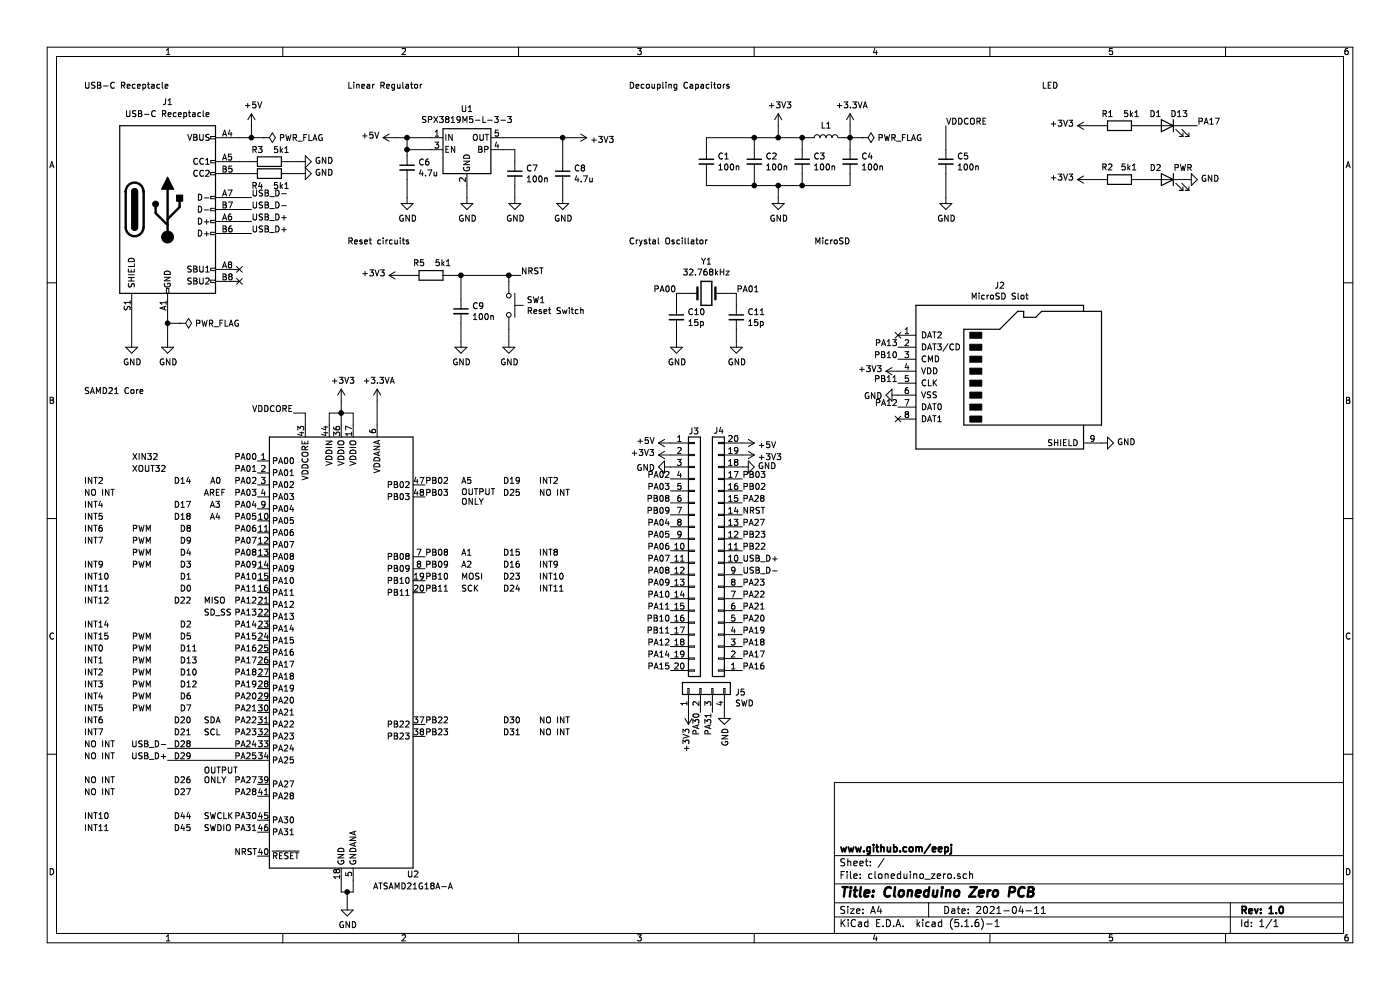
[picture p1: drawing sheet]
EESchema Schematic File Version 4
EELAYER 30 0
EELAYER END
$Descr A4 11693 8268
encoding utf-8
Sheet 1 1
Title "Cloneduino Zero PCB"
Date "2021-04-11"
Rev "1.0"
Comp "www.github.com/eepj"
Comment1 ""
Comment2 ""
Comment3 ""
Comment4 ""
$EndDescr
$Comp
L Connector:USB_C_Receptacle_USB2.0 J1
U 1 1
P 1400 1750
F 0 "J1" H 1400 2650 50  0000 C CNN
F 1 "USB-C Receptacle" H 1400 2550 50  0000 C CNN
F 2 "Connector_USB:USB_C_Receptacle_HRO_TYPE-C-31-M-12" H 1550 1750 50  0001 C CNN
F 3 "https://www.usb.org/sites/default/files/documents/usb_type-c.zip" H 1550 1750 50  0001 C CNN
	1    1400 1750
	1    0    0    -1  
$EndComp
Text Notes 700  750  0    50   ~ 0
USB-C Receptacle
$Comp
L Device:R R3
U 1 1
P 2250 1350
F 0 "R3" V 2150 1250 50  0000 C CNN
F 1 "5k1" V 2150 1450 50  0000 C CNN
F 2 "Resistor_SMD:R_0402_1005Metric" V 2180 1350 50  0001 C CNN
F 3 "~" H 2250 1350 50  0001 C CNN
	1    2250 1350
	0    1    1    0   
$EndComp
Wire Wire Line
	2000 1350 2100 1350
$Comp
L power:GND #PWR08
U 1 1
P 2500 1350
F 0 "#PWR08" H 2500 1100 50  0001 C CNN
F 1 "GND" V 2505 1222 50  0000 R CNN
F 2 "" H 2500 1350 50  0001 C CNN
F 3 "" H 2500 1350 50  0001 C CNN
	1    2500 1350
	0    -1   -1   0   
$EndComp
Wire Wire Line
	2400 1350 2500 1350
$Comp
L Device:R R4
U 1 1
P 2250 1450
F 0 "R4" V 2350 1350 50  0000 C CNN
F 1 "5k1" V 2350 1550 50  0000 C CNN
F 2 "Resistor_SMD:R_0402_1005Metric" V 2180 1450 50  0001 C CNN
F 3 "~" H 2250 1450 50  0001 C CNN
	1    2250 1450
	0    1    1    0   
$EndComp
Wire Wire Line
	2000 1450 2100 1450
Wire Wire Line
	2400 1450 2500 1450
Text Label 2100 1650 0    50   ~ 0
USB_D-
Wire Wire Line
	2000 1650 2100 1650
Text Label 2100 1750 0    50   ~ 0
USB_D-
Wire Wire Line
	2000 1750 2100 1750
Text Label 2100 1850 0    50   ~ 0
USB_D+
Wire Wire Line
	2000 1850 2100 1850
Text Label 2100 1950 0    50   ~ 0
USB_D+
Wire Wire Line
	2000 1950 2100 1950
NoConn ~ 2000 2250
NoConn ~ 2000 2350
$Comp
L power:GND #PWR020
U 1 1
P 1400 2850
F 0 "#PWR020" H 1400 2600 50  0001 C CNN
F 1 "GND" H 1405 2677 50  0000 C CNN
F 2 "" H 1400 2850 50  0001 C CNN
F 3 "" H 1400 2850 50  0001 C CNN
	1    1400 2850
	1    0    0    -1  
$EndComp
$Comp
L power:GND #PWR019
U 1 1
P 1100 2850
F 0 "#PWR019" H 1100 2600 50  0001 C CNN
F 1 "GND" H 1105 2677 50  0000 C CNN
F 2 "" H 1100 2850 50  0001 C CNN
F 3 "" H 1100 2850 50  0001 C CNN
	1    1100 2850
	1    0    0    -1  
$EndComp
Wire Wire Line
	1100 2650 1100 2850
Wire Wire Line
	1400 2650 1400 2700
Wire Wire Line
	1400 2700 1500 2700
Connection ~ 1400 2700
Wire Wire Line
	1400 2700 1400 2850
$Comp
L power:PWR_FLAG #FLG03
U 1 1
P 1500 2700
F 0 "#FLG03" H 1500 2775 50  0001 C CNN
F 1 "PWR_FLAG" V 1500 2828 50  0000 L CNN
F 2 "" H 1500 2700 50  0001 C CNN
F 3 "~" H 1500 2700 50  0001 C CNN
	1    1500 2700
	0    1    1    0   
$EndComp
$Comp
L power:PWR_FLAG #FLG01
U 1 1
P 2200 1150
F 0 "#FLG01" H 2200 1225 50  0001 C CNN
F 1 "PWR_FLAG" V 2200 1278 50  0000 L CNN
F 2 "" H 2200 1150 50  0001 C CNN
F 3 "~" H 2200 1150 50  0001 C CNN
	1    2200 1150
	0    1    1    0   
$EndComp
Wire Wire Line
	2000 1150 2100 1150
Wire Wire Line
	2100 1150 2100 1050
Connection ~ 2100 1150
Wire Wire Line
	2100 1150 2200 1150
$Comp
L power:+5V #PWR02
U 1 1
P 2100 1050
F 0 "#PWR02" H 2100 900 50  0001 C CNN
F 1 "+5V" H 2115 1223 50  0000 C CNN
F 2 "" H 2100 1050 50  0001 C CNN
F 3 "" H 2100 1050 50  0001 C CNN
	1    2100 1050
	1    0    0    -1  
$EndComp
$Comp
L power:GND #PWR09
U 1 1
P 2500 1450
F 0 "#PWR09" H 2500 1200 50  0001 C CNN
F 1 "GND" V 2505 1322 50  0000 R CNN
F 2 "" H 2500 1450 50  0001 C CNN
F 3 "" H 2500 1450 50  0001 C CNN
	1    2500 1450
	0    -1   -1   0   
$EndComp
$Comp
L Regulator_Linear:SPX3819M5-L-5-0 U1
U 1 1
P 3900 1250
F 0 "U1" H 3900 1592 50  0000 C CNN
F 1 "SPX3819M5-L-3-3" H 3900 1501 50  0000 C CNN
F 2 "Package_TO_SOT_SMD:SOT-23-5" H 3900 1575 50  0001 C CNN
F 3 "https://www.exar.com/content/document.ashx?id=22106&languageid=1033&type=Datasheet&partnumber=SPX3819&filename=SPX3819.pdf&part=SPX3819" H 3900 1250 50  0001 C CNN
	1    3900 1250
	1    0    0    -1  
$EndComp
$Comp
L power:+5V #PWR06
U 1 1
P 3300 1150
F 0 "#PWR06" H 3300 1000 50  0001 C CNN
F 1 "+5V" V 3315 1278 50  0000 L CNN
F 2 "" H 3300 1150 50  0001 C CNN
F 3 "" H 3300 1150 50  0001 C CNN
	1    3300 1150
	0    -1   -1   0   
$EndComp
Wire Wire Line
	3300 1150 3400 1150
Wire Wire Line
	3400 1150 3400 1250
Connection ~ 3400 1150
$Comp
L power:GND #PWR011
U 1 1
P 3900 1650
F 0 "#PWR011" H 3900 1400 50  0001 C CNN
F 1 "GND" H 3905 1477 50  0000 C CNN
F 2 "" H 3900 1650 50  0001 C CNN
F 3 "" H 3900 1650 50  0001 C CNN
	1    3900 1650
	1    0    0    -1  
$EndComp
Wire Wire Line
	3900 1650 3900 1550
$Comp
L power:+3V3 #PWR07
U 1 1
P 4800 1150
F 0 "#PWR07" H 4800 1000 50  0001 C CNN
F 1 "+3V3" V 4815 1278 50  0000 L CNN
F 2 "" H 4800 1150 50  0001 C CNN
F 3 "" H 4800 1150 50  0001 C CNN
	1    4800 1150
	0    1    1    0   
$EndComp
$Comp
L Device:C_Small C7
U 1 1
P 4300 1450
F 0 "C7" H 4392 1496 50  0000 L CNN
F 1 "100n" H 4392 1405 50  0000 L CNN
F 2 "Capacitor_SMD:C_0402_1005Metric" H 4300 1450 50  0001 C CNN
F 3 "~" H 4300 1450 50  0001 C CNN
	1    4300 1450
	1    0    0    -1  
$EndComp
Wire Wire Line
	4200 1250 4300 1250
Wire Wire Line
	4300 1250 4300 1350
Wire Wire Line
	4300 1550 4300 1650
$Comp
L power:GND #PWR012
U 1 1
P 4300 1650
F 0 "#PWR012" H 4300 1400 50  0001 C CNN
F 1 "GND" H 4305 1477 50  0000 C CNN
F 2 "" H 4300 1650 50  0001 C CNN
F 3 "" H 4300 1650 50  0001 C CNN
	1    4300 1650
	1    0    0    -1  
$EndComp
Wire Wire Line
	4200 1150 4700 1150
Wire Wire Line
	4700 1150 4700 1350
Connection ~ 4700 1150
Wire Wire Line
	4700 1150 4800 1150
$Comp
L Device:C_Small C8
U 1 1
P 4700 1450
F 0 "C8" H 4792 1496 50  0000 L CNN
F 1 "4.7u" H 4792 1405 50  0000 L CNN
F 2 "Capacitor_SMD:C_0603_1608Metric" H 4700 1450 50  0001 C CNN
F 3 "~" H 4700 1450 50  0001 C CNN
	1    4700 1450
	1    0    0    -1  
$EndComp
Wire Wire Line
	4700 1550 4700 1650
$Comp
L power:GND #PWR013
U 1 1
P 4700 1650
F 0 "#PWR013" H 4700 1400 50  0001 C CNN
F 1 "GND" H 4705 1477 50  0000 C CNN
F 2 "" H 4700 1650 50  0001 C CNN
F 3 "" H 4700 1650 50  0001 C CNN
	1    4700 1650
	1    0    0    -1  
$EndComp
$Comp
L power:GND #PWR010
U 1 1
P 3400 1650
F 0 "#PWR010" H 3400 1400 50  0001 C CNN
F 1 "GND" H 3405 1477 50  0000 C CNN
F 2 "" H 3400 1650 50  0001 C CNN
F 3 "" H 3400 1650 50  0001 C CNN
	1    3400 1650
	1    0    0    -1  
$EndComp
$Comp
L Device:C_Small C6
U 1 1
P 3400 1400
F 0 "C6" H 3492 1446 50  0000 L CNN
F 1 "4.7u" H 3492 1355 50  0000 L CNN
F 2 "Capacitor_SMD:C_0603_1608Metric" H 3400 1400 50  0001 C CNN
F 3 "~" H 3400 1400 50  0001 C CNN
	1    3400 1400
	1    0    0    -1  
$EndComp
Wire Wire Line
	3400 1150 3600 1150
Wire Wire Line
	3400 1250 3600 1250
Wire Wire Line
	3400 1300 3400 1250
Connection ~ 3400 1250
Wire Wire Line
	3400 1500 3400 1650
Text Notes 2900 750  0    50   ~ 0
Linear Regulator
$Comp
L Device:C_Small C1
U 1 1
P 5900 1350
F 0 "C1" H 5992 1396 50  0000 L CNN
F 1 "100n" H 5992 1305 50  0000 L CNN
F 2 "Capacitor_SMD:C_0402_1005Metric" H 5900 1350 50  0001 C CNN
F 3 "~" H 5900 1350 50  0001 C CNN
	1    5900 1350
	1    0    0    -1  
$EndComp
$Comp
L Device:C_Small C2
U 1 1
P 6300 1350
F 0 "C2" H 6392 1396 50  0000 L CNN
F 1 "100n" H 6392 1305 50  0000 L CNN
F 2 "Capacitor_SMD:C_0402_1005Metric" H 6300 1350 50  0001 C CNN
F 3 "~" H 6300 1350 50  0001 C CNN
	1    6300 1350
	1    0    0    -1  
$EndComp
$Comp
L Device:C_Small C3
U 1 1
P 6700 1350
F 0 "C3" H 6792 1396 50  0000 L CNN
F 1 "100n" H 6792 1305 50  0000 L CNN
F 2 "Capacitor_SMD:C_0402_1005Metric" H 6700 1350 50  0001 C CNN
F 3 "~" H 6700 1350 50  0001 C CNN
	1    6700 1350
	1    0    0    -1  
$EndComp
$Comp
L Device:C_Small C4
U 1 1
P 7100 1350
F 0 "C4" H 7192 1396 50  0000 L CNN
F 1 "100n" H 7192 1305 50  0000 L CNN
F 2 "Capacitor_SMD:C_0402_1005Metric" H 7100 1350 50  0001 C CNN
F 3 "~" H 7100 1350 50  0001 C CNN
	1    7100 1350
	1    0    0    -1  
$EndComp
Wire Wire Line
	6700 1150 6700 1250
Wire Wire Line
	6300 1250 6300 1150
Connection ~ 6300 1150
Wire Wire Line
	6300 1150 6500 1150
Wire Wire Line
	5900 1150 5900 1250
Wire Wire Line
	5900 1150 6300 1150
$Comp
L Device:L L1
U 1 1
P 6900 1150
F 0 "L1" V 6999 1150 50  0000 C CNN
F 1 "L" V 6999 1150 50  0001 C CNN
F 2 "Inductor_SMD:L_0805_2012Metric" H 6900 1150 50  0001 C CNN
F 3 "~" H 6900 1150 50  0001 C CNN
	1    6900 1150
	0    -1   -1   0   
$EndComp
Wire Wire Line
	6700 1150 6750 1150
Connection ~ 6700 1150
Wire Wire Line
	7050 1150 7100 1150
Wire Wire Line
	7100 1150 7100 1250
Connection ~ 7100 1150
Wire Wire Line
	5900 1450 5900 1550
Wire Wire Line
	6300 1450 6300 1550
Connection ~ 6300 1550
Wire Wire Line
	6300 1550 5900 1550
Wire Wire Line
	6700 1450 6700 1550
Connection ~ 6700 1550
Wire Wire Line
	6700 1550 6500 1550
Wire Wire Line
	7100 1450 7100 1550
Wire Wire Line
	7100 1550 6700 1550
$Comp
L Device:C_Small C5
U 1 1
P 7900 1350
F 0 "C5" H 7992 1396 50  0000 L CNN
F 1 "100n" H 7992 1305 50  0000 L CNN
F 2 "Capacitor_SMD:C_0402_1005Metric" H 7900 1350 50  0001 C CNN
F 3 "~" H 7900 1350 50  0001 C CNN
	1    7900 1350
	1    0    0    -1  
$EndComp
$Comp
L power:GND #PWR014
U 1 1
P 6500 1650
F 0 "#PWR014" H 6500 1400 50  0001 C CNN
F 1 "GND" H 6505 1477 50  0000 C CNN
F 2 "" H 6500 1650 50  0001 C CNN
F 3 "" H 6500 1650 50  0001 C CNN
	1    6500 1650
	1    0    0    -1  
$EndComp
Wire Wire Line
	6500 1650 6500 1550
Connection ~ 6500 1550
Wire Wire Line
	6500 1550 6300 1550
$Comp
L power:GND #PWR015
U 1 1
P 7900 1650
F 0 "#PWR015" H 7900 1400 50  0001 C CNN
F 1 "GND" H 7905 1477 50  0000 C CNN
F 2 "" H 7900 1650 50  0001 C CNN
F 3 "" H 7900 1650 50  0001 C CNN
	1    7900 1650
	1    0    0    -1  
$EndComp
Wire Wire Line
	7900 1450 7900 1650
$Comp
L power:+3V3 #PWR03
U 1 1
P 6500 1050
F 0 "#PWR03" H 6500 900 50  0001 C CNN
F 1 "+3V3" H 6515 1223 50  0000 C CNN
F 2 "" H 6500 1050 50  0001 C CNN
F 3 "" H 6500 1050 50  0001 C CNN
	1    6500 1050
	1    0    0    -1  
$EndComp
Wire Wire Line
	6500 1050 6500 1150
Connection ~ 6500 1150
Wire Wire Line
	6500 1150 6700 1150
Text Notes 5250 750  0    50   ~ 0
Decoupling Capacitors
Wire Wire Line
	7900 1050 7900 1250
Text Notes 8700 750  0    50   ~ 0
LED
$Comp
L Device:R R2
U 1 1
P 9350 1500
F 0 "R2" V 9450 1550 50  0000 L CNN
F 1 "5k1" V 9450 1350 50  0000 L CNN
F 2 "Resistor_SMD:R_0402_1005Metric" V 9280 1500 50  0001 C CNN
F 3 "~" H 9350 1500 50  0001 C CNN
	1    9350 1500
	0    -1   -1   0   
$EndComp
$Comp
L Device:LED D2
U 1 1
P 9750 1500
F 0 "D2" H 9900 1600 50  0000 R CNN
F 1 "PWR" H 9700 1600 50  0000 R CNN
F 2 "LED_SMD:LED_0402_1005Metric" H 9750 1500 50  0001 C CNN
F 3 "~" H 9750 1500 50  0001 C CNN
	1    9750 1500
	-1   0    0    -1  
$EndComp
Wire Wire Line
	9200 1500 9100 1500
Wire Wire Line
	9500 1500 9600 1500
Text Notes 2900 2050 0    50   ~ 0
Reset circuits
$Comp
L power:+3V3 #PWR018
U 1 1
P 3350 2300
F 0 "#PWR018" H 3350 2150 50  0001 C CNN
F 1 "+3V3" V 3365 2428 50  0000 L CNN
F 2 "" H 3350 2300 50  0001 C CNN
F 3 "" H 3350 2300 50  0001 C CNN
	1    3350 2300
	0    -1   -1   0   
$EndComp
$Comp
L Device:R R5
U 1 1
P 3600 2300
F 0 "R5" V 3700 2400 50  0000 C CNN
F 1 "5k1" V 3700 2200 50  0000 C CNN
F 2 "Resistor_SMD:R_0402_1005Metric" V 3530 2300 50  0001 C CNN
F 3 "~" H 3600 2300 50  0001 C CNN
	1    3600 2300
	0    -1   -1   0   
$EndComp
Wire Wire Line
	3350 2300 3450 2300
Wire Wire Line
	3750 2300 3850 2300
$Comp
L Device:C_Small C9
U 1 1
P 3850 2600
F 0 "C9" H 3942 2646 50  0000 L CNN
F 1 "100n" H 3942 2555 50  0000 L CNN
F 2 "Capacitor_SMD:C_0402_1005Metric" H 3850 2600 50  0001 C CNN
F 3 "~" H 3850 2600 50  0001 C CNN
	1    3850 2600
	1    0    0    -1  
$EndComp
$Comp
L power:GND #PWR021
U 1 1
P 3850 2850
F 0 "#PWR021" H 3850 2600 50  0001 C CNN
F 1 "GND" H 3855 2677 50  0000 C CNN
F 2 "" H 3850 2850 50  0001 C CNN
F 3 "" H 3850 2850 50  0001 C CNN
	1    3850 2850
	1    0    0    -1  
$EndComp
$Comp
L Switch:SW_Push SW1
U 1 1
P 4250 2550
F 0 "SW1" V 4204 2698 50  0000 L CNN
F 1 "Reset Switch" V 4295 2698 50  0000 L CNN
F 2 "Button_Switch_SMD:SW_Push_SPST_NO_Alps_SKRK" H 4250 2750 50  0001 C CNN
F 3 "~" H 4250 2750 50  0001 C CNN
	1    4250 2550
	0    1    1    0   
$EndComp
$Comp
L power:GND #PWR022
U 1 1
P 4250 2850
F 0 "#PWR022" H 4250 2600 50  0001 C CNN
F 1 "GND" H 4255 2677 50  0000 C CNN
F 2 "" H 4250 2850 50  0001 C CNN
F 3 "" H 4250 2850 50  0001 C CNN
	1    4250 2850
	1    0    0    -1  
$EndComp
Connection ~ 3850 2300
Text Label 4350 2300 0    50   ~ 0
NRST
Text Notes 700  3300 0    50   ~ 0
SAMD21 Core
Text Label 7900 1050 0    50   ~ 0
VDDCORE
Text Label 2450 3450 2    50   ~ 0
VDDCORE
Wire Wire Line
	2450 3450 2550 3450
Wire Wire Line
	2550 3450 2550 3550
Wire Wire Line
	2750 3550 2750 3450
Wire Wire Line
	2750 3450 2850 3450
Wire Wire Line
	2950 3450 2950 3550
Wire Wire Line
	2850 3550 2850 3450
Connection ~ 2850 3450
Wire Wire Line
	2850 3450 2950 3450
$Comp
L power:+3.3VA #PWR04
U 1 1
P 7100 1050
F 0 "#PWR04" H 7100 900 50  0001 C CNN
F 1 "+3.3VA" H 7115 1223 50  0000 C CNN
F 2 "" H 7100 1050 50  0001 C CNN
F 3 "" H 7100 1050 50  0001 C CNN
	1    7100 1050
	1    0    0    -1  
$EndComp
Wire Wire Line
	7100 1050 7100 1150
$Comp
L power:+3V3 #PWR029
U 1 1
P 2850 3350
F 0 "#PWR029" H 2850 3200 50  0001 C CNN
F 1 "+3V3" H 2865 3523 50  0000 C CNN
F 2 "" H 2850 3350 50  0001 C CNN
F 3 "" H 2850 3350 50  0001 C CNN
	1    2850 3350
	1    0    0    -1  
$EndComp
$Comp
L power:+3.3VA #PWR030
U 1 1
P 3150 3350
F 0 "#PWR030" H 3150 3200 50  0001 C CNN
F 1 "+3.3VA" H 3165 3523 50  0000 C CNN
F 2 "" H 3150 3350 50  0001 C CNN
F 3 "" H 3150 3350 50  0001 C CNN
	1    3150 3350
	1    0    0    -1  
$EndComp
Wire Wire Line
	2850 3350 2850 3450
Wire Wire Line
	3150 3350 3150 3550
Wire Wire Line
	2850 7350 2850 7450
Wire Wire Line
	2850 7450 2900 7450
Wire Wire Line
	2950 7450 2950 7350
$Comp
L power:GND #PWR042
U 1 1
P 2900 7550
F 0 "#PWR042" H 2900 7300 50  0001 C CNN
F 1 "GND" H 2905 7377 50  0000 C CNN
F 2 "" H 2900 7550 50  0001 C CNN
F 3 "" H 2900 7550 50  0001 C CNN
	1    2900 7550
	1    0    0    -1  
$EndComp
Wire Wire Line
	2900 7450 2900 7550
Connection ~ 2900 7450
Wire Wire Line
	2900 7450 2950 7450
Text Label 3550 4650 0    50   ~ 0
PB08
Text Label 3550 4750 0    50   ~ 0
PB09
Text Label 3550 4850 0    50   ~ 0
PB10
Text Label 3550 4950 0    50   ~ 0
PB11
Text Label 3550 6050 0    50   ~ 0
PB22
Text Label 3550 6150 0    50   ~ 0
PB23
Text Label 2150 4850 2    50   ~ 0
PA10
Text Label 2150 4950 2    50   ~ 0
PA11
Text Label 2150 5050 2    50   ~ 0
PA12
Text Label 2150 5150 2    50   ~ 0
PA13
Text Label 2150 5250 2    50   ~ 0
PA14
Text Label 2150 5350 2    50   ~ 0
PA15
Text Label 2150 5450 2    50   ~ 0
PA16
Text Label 2150 5550 2    50   ~ 0
PA17
Text Label 2150 5650 2    50   ~ 0
PA18
Text Label 2150 5750 2    50   ~ 0
PA19
Text Label 2150 5850 2    50   ~ 0
PA20
Text Label 2150 5950 2    50   ~ 0
PA21
Text Label 2150 6050 2    50   ~ 0
PA22
Text Label 2150 6150 2    50   ~ 0
PA23
Text Label 2150 6550 2    50   ~ 0
PA27
Text Label 2150 6650 2    50   ~ 0
PA28
Text Label 2150 6850 2    50   ~ 0
PA30
Text Label 2150 6950 2    50   ~ 0
PA31
$Comp
L MCU_Microchip_SAMD:ATSAMD21G18A-A U2
U 1 1
P 2850 5450
F 0 "U2" H 3450 3600 50  0000 C CNN
F 1 "ATSAMD21G18A-A" H 3450 3500 50  0000 C CNN
F 2 "Package_QFP:TQFP-48_7x7mm_P0.5mm" H 3750 3600 50  0001 C CNN
F 3 "http://ww1.microchip.com/downloads/en/DeviceDoc/SAM_D21_DA1_Family_Data%20Sheet_DS40001882E.pdf" H 2850 6450 50  0001 C CNN
	1    2850 5450
	1    0    0    -1  
$EndComp
Text Label 2150 3850 2    50   ~ 0
PA00
Text Label 2150 3950 2    50   ~ 0
PA01
Text Label 2150 4050 2    50   ~ 0
PA02
Text Label 2150 4150 2    50   ~ 0
PA03
Text Label 2150 4250 2    50   ~ 0
PA04
Text Label 2150 4350 2    50   ~ 0
PA05
Text Label 2150 4450 2    50   ~ 0
PA06
Text Label 2150 4550 2    50   ~ 0
PA07
Text Label 2150 4650 2    50   ~ 0
PA08
Text Label 2150 4750 2    50   ~ 0
PA09
Text Notes 5250 2050 0    50   ~ 0
Crystal Oscillator
$Comp
L Device:Crystal Y1
U 1 1
P 5900 2450
F 0 "Y1" H 5900 2718 50  0000 C CNN
F 1 "32.768kHz" H 5900 2627 50  0000 C CNN
F 2 "Crystal:Crystal_SMD_3215-2Pin_3.2x1.5mm" H 5900 2450 50  0001 C CNN
F 3 "~" H 5900 2450 50  0001 C CNN
	1    5900 2450
	1    0    0    -1  
$EndComp
Wire Wire Line
	6050 2450 6150 2450
$Comp
L Device:C_Small C10
U 1 1
P 5650 2650
F 0 "C10" H 5742 2696 50  0000 L CNN
F 1 "15p" H 5742 2605 50  0000 L CNN
F 2 "Capacitor_SMD:C_0402_1005Metric" H 5650 2650 50  0001 C CNN
F 3 "~" H 5650 2650 50  0001 C CNN
	1    5650 2650
	1    0    0    -1  
$EndComp
$Comp
L Device:C_Small C11
U 1 1
P 6150 2650
F 0 "C11" H 6242 2696 50  0000 L CNN
F 1 "15p" H 6242 2605 50  0000 L CNN
F 2 "Capacitor_SMD:C_0402_1005Metric" H 6150 2650 50  0001 C CNN
F 3 "~" H 6150 2650 50  0001 C CNN
	1    6150 2650
	1    0    0    -1  
$EndComp
Wire Wire Line
	6150 2550 6150 2450
Wire Wire Line
	6150 2750 6150 2850
Wire Wire Line
	5650 2550 5650 2450
Wire Wire Line
	5650 2750 5650 2850
$Comp
L power:GND #PWR023
U 1 1
P 5650 2850
F 0 "#PWR023" H 5650 2600 50  0001 C CNN
F 1 "GND" H 5655 2677 50  0000 C CNN
F 2 "" H 5650 2850 50  0001 C CNN
F 3 "" H 5650 2850 50  0001 C CNN
	1    5650 2850
	1    0    0    -1  
$EndComp
$Comp
L power:GND #PWR024
U 1 1
P 6150 2850
F 0 "#PWR024" H 6150 2600 50  0001 C CNN
F 1 "GND" H 6155 2677 50  0000 C CNN
F 2 "" H 6150 2850 50  0001 C CNN
F 3 "" H 6150 2850 50  0001 C CNN
	1    6150 2850
	1    0    0    -1  
$EndComp
Wire Wire Line
	5650 2450 5750 2450
Text Label 5650 2450 2    50   ~ 0
PA00
Text Label 6150 2450 0    50   ~ 0
PA01
Wire Wire Line
	3850 2300 3850 2500
Wire Wire Line
	3850 2300 4250 2300
Wire Wire Line
	3850 2700 3850 2850
Wire Wire Line
	4250 2350 4250 2300
Connection ~ 4250 2300
Wire Wire Line
	4250 2300 4350 2300
Wire Wire Line
	4250 2750 4250 2850
Text Notes 1850 4050 2    50   ~ 0
A0
Text Notes 3850 4650 0    50   ~ 0
A1
Text Notes 3850 4750 0    50   ~ 0
A2
Text Notes 1750 4250 0    50   ~ 0
A3
Text Notes 1750 4350 0    50   ~ 0
A4
Text Notes 3850 4050 0    50   ~ 0
A5
Text Notes 1700 4400 0    50   ~ 0
~
Text Notes 1100 4450 0    50   ~ 0
PWM
Text Notes 1100 4550 0    50   ~ 0
PWM
Text Notes 1100 4650 0    50   ~ 0
PWM
Text Notes 1100 4750 0    50   ~ 0
PWM
Text Notes 1100 5350 0    50   ~ 0
PWM
Text Notes 1100 5450 0    50   ~ 0
PWM
Text Notes 1100 5550 0    50   ~ 0
PWM
Text Notes 1100 5650 0    50   ~ 0
PWM
Text Notes 1100 5750 0    50   ~ 0
PWM
Text Notes 1100 5850 0    50   ~ 0
PWM
Text Notes 1500 4950 0    50   ~ 0
D0
Text Notes 1500 4850 0    50   ~ 0
D1
Text Notes 1500 5250 0    50   ~ 0
D2
Text Notes 1500 4750 0    50   ~ 0
D3
Text Notes 1500 4650 0    50   ~ 0
D4
Text Notes 1500 5850 0    50   ~ 0
D6
Text Notes 1500 5950 0    50   ~ 0
D7
Text Notes 1500 4450 0    50   ~ 0
D8
Text Notes 1500 4550 0    50   ~ 0
D9
Text Notes 1500 5650 0    50   ~ 0
D10
Text Notes 1500 5450 0    50   ~ 0
D11
Text Notes 1500 5750 0    50   ~ 0
D12
Text Notes 1500 5550 0    50   ~ 0
D13
Text Notes 1500 5350 0    50   ~ 0
D5
Text Notes 1700 6950 0    50   ~ 0
SWDIO
Text Notes 1700 6850 0    50   ~ 0
SWCLK
Text Notes 1100 3850 0    50   ~ 0
XIN32
Text Notes 1100 3950 0    50   ~ 0
XOUT32
Text Notes 1700 6050 0    50   ~ 0
SDA
Text Notes 1700 5050 0    50   ~ 0
MISO
Text Label 2150 7150 2    50   ~ 0
NRST
Text Notes 3850 4850 0    50   ~ 0
MOSI
Text Notes 1700 5150 0    50   ~ 0
SD_SS
Text Notes 3850 4950 0    50   ~ 0
SCK
Text Notes 1700 4150 0    50   ~ 0
AREF
Text Notes 1700 6150 0    50   ~ 0
SCL
Text Notes 1450 4050 0    50   ~ 0
D14
Text Notes 4200 4650 0    50   ~ 0
D15
Text Notes 4200 4750 0    50   ~ 0
D16
Text Notes 1450 4250 0    50   ~ 0
D17
Text Notes 1450 4350 0    50   ~ 0
D18
Text Notes 4200 4050 0    50   ~ 0
D19
Text Notes 1450 6050 0    50   ~ 0
D20
Text Notes 1450 6150 0    50   ~ 0
D21
Text Notes 1450 5050 0    50   ~ 0
D22
Text Notes 4200 4850 0    50   ~ 0
D23
Text Notes 4200 4950 0    50   ~ 0
D24
Text Notes 4200 4150 0    50   ~ 0
D25
Text Notes 1450 6550 0    50   ~ 0
D26
Text Notes 1450 6650 0    50   ~ 0
D27
Text Notes 1450 6250 0    50   ~ 0
D28
Text Notes 1450 6350 0    50   ~ 0
D29
Text Notes 4200 6050 0    50   ~ 0
D30
Text Notes 4200 6150 0    50   ~ 0
D31
Text Notes 1450 6850 0    50   ~ 0
D44
Text Notes 1450 6950 0    50   ~ 0
D45
Text Label 3550 4150 0    50   ~ 0
PB03
Text Label 3550 4050 0    50   ~ 0
PB02
$Comp
L Connector:Micro_SD_Card J2
U 1 1
P 8400 3100
F 0 "J2" H 8350 3817 50  0000 C CNN
F 1 "MicroSD Slot" H 8350 3726 50  0000 C CNN
F 2 "Connector_Card:microSD_HC_Molex_104031-0811" H 9550 3400 50  0001 C CNN
F 3 "http://katalog.we-online.de/em/datasheet/693072010801.pdf" H 8400 3100 50  0001 C CNN
	1    8400 3100
	1    0    0    -1  
$EndComp
$Comp
L power:GND #PWR028
U 1 1
P 7500 3300
F 0 "#PWR028" H 7500 3050 50  0001 C CNN
F 1 "GND" V 7505 3172 50  0000 R CNN
F 2 "" H 7500 3300 50  0001 C CNN
F 3 "" H 7500 3300 50  0001 C CNN
	1    7500 3300
	0    1    1    0   
$EndComp
Text Label 7500 3200 2    50   ~ 0
PB11
$Comp
L power:+3V3 #PWR027
U 1 1
P 7500 3100
F 0 "#PWR027" H 7500 2950 50  0001 C CNN
F 1 "+3V3" V 7515 3228 50  0000 L CNN
F 2 "" H 7500 3100 50  0001 C CNN
F 3 "" H 7500 3100 50  0001 C CNN
	1    7500 3100
	0    -1   -1   0   
$EndComp
Text Label 7500 2900 2    50   ~ 0
PA13
NoConn ~ 7500 2800
NoConn ~ 7500 3500
$Comp
L power:GND #PWR033
U 1 1
P 9200 3700
F 0 "#PWR033" H 9200 3450 50  0001 C CNN
F 1 "GND" V 9205 3572 50  0000 R CNN
F 2 "" H 9200 3700 50  0001 C CNN
F 3 "" H 9200 3700 50  0001 C CNN
	1    9200 3700
	0    -1   -1   0   
$EndComp
Text Notes 6800 2050 0    50   ~ 0
MicroSD
Text Notes 2150 6350 2    50   ~ 0
PA25
Text Notes 2150 6250 2    50   ~ 0
PA24
Text Label 1400 6350 2    50   ~ 0
USB_D+
Text Label 1400 6250 2    50   ~ 0
USB_D-
Wire Wire Line
	1400 6250 2150 6250
Wire Wire Line
	1400 6350 2150 6350
Text Label 5600 4000 2    50   ~ 0
PA02
Text Label 5600 4100 2    50   ~ 0
PA03
Text Label 5600 4200 2    50   ~ 0
PB08
Text Label 5600 4300 2    50   ~ 0
PB09
Text Label 5600 5000 2    50   ~ 0
PA10
Text Label 5600 5100 2    50   ~ 0
PA11
Text Label 5600 4400 2    50   ~ 0
PA04
Text Label 5600 4500 2    50   ~ 0
PA05
Text Label 5600 4600 2    50   ~ 0
PA06
Text Label 5600 4700 2    50   ~ 0
PA07
Text Label 5600 4800 2    50   ~ 0
PA08
Text Label 5600 4900 2    50   ~ 0
PA09
Text Label 5600 5200 2    50   ~ 0
PB10
Text Label 5600 5300 2    50   ~ 0
PB11
Text Label 5600 5400 2    50   ~ 0
PA12
Text Label 5600 5500 2    50   ~ 0
PA14
Text Label 5600 5600 2    50   ~ 0
PA15
Text Label 5850 5950 3    50   ~ 0
PA30
Text Label 5950 5950 3    50   ~ 0
PA31
Wire Wire Line
	7100 1150 7200 1150
$Comp
L power:PWR_FLAG #FLG02
U 1 1
P 7200 1150
F 0 "#FLG02" H 7200 1225 50  0001 C CNN
F 1 "PWR_FLAG" V 7200 1278 50  0000 L CNN
F 2 "" H 7200 1150 50  0001 C CNN
F 3 "~" H 7200 1150 50  0001 C CNN
	1    7200 1150
	0    1    1    0   
$EndComp
Text Label 7500 3000 2    50   ~ 0
PB10
Text Label 7500 3400 2    50   ~ 0
PA12
$Comp
L Connector_Generic:Conn_01x20 J3
U 1 1
P 5800 4600
F 0 "J3" H 5750 5600 50  0000 L CNN
F 1 "Conn_01x20" H 5880 4501 50  0001 L CNN
F 2 "Connector_PinHeader_2.54mm:PinHeader_1x20_P2.54mm_Vertical" H 5800 4600 50  0001 C CNN
F 3 "~" H 5800 4600 50  0001 C CNN
	1    5800 4600
	1    0    0    -1  
$EndComp
$Comp
L Connector_Generic:Conn_01x20 J4
U 1 1
P 6000 4700
F 0 "J4" H 5950 3600 50  0000 L CNN
F 1 "Conn_01x20" H 6080 4601 50  0001 L CNN
F 2 "Connector_PinHeader_2.54mm:PinHeader_1x20_P2.54mm_Vertical" H 6000 4700 50  0001 C CNN
F 3 "~" H 6000 4700 50  0001 C CNN
	1    6000 4700
	-1   0    0    1   
$EndComp
Text Label 6200 4100 0    50   ~ 0
PB02
Text Label 6200 4000 0    50   ~ 0
PB03
Text Label 6200 4200 0    50   ~ 0
PA28
Text Label 6200 4300 0    50   ~ 0
NRST
Text Label 6200 4400 0    50   ~ 0
PA27
Text Label 6200 4500 0    50   ~ 0
PB23
Text Label 6200 4600 0    50   ~ 0
PB22
Text Label 6200 4800 0    50   ~ 0
USB_D-
Text Label 6200 4700 0    50   ~ 0
USB_D+
Text Label 6200 4900 0    50   ~ 0
PA23
Text Label 6200 5000 0    50   ~ 0
PA22
Text Label 6200 5100 0    50   ~ 0
PA21
Text Label 6200 5200 0    50   ~ 0
PA20
Text Label 6200 5300 0    50   ~ 0
PA19
Text Label 6200 5400 0    50   ~ 0
PA18
Text Label 6200 5500 0    50   ~ 0
PA17
Text Label 6200 5600 0    50   ~ 0
PA16
$Comp
L power:+5V #PWR032
U 1 1
P 6200 3700
F 0 "#PWR032" H 6200 3550 50  0001 C CNN
F 1 "+5V" V 6215 3828 50  0000 L CNN
F 2 "" H 6200 3700 50  0001 C CNN
F 3 "" H 6200 3700 50  0001 C CNN
	1    6200 3700
	0    1    1    0   
$EndComp
$Comp
L power:+3V3 #PWR0101
U 1 1
P 6200 3800
F 0 "#PWR0101" H 6200 3650 50  0001 C CNN
F 1 "+3V3" V 6215 3928 50  0000 L CNN
F 2 "" H 6200 3800 50  0001 C CNN
F 3 "" H 6200 3800 50  0001 C CNN
	1    6200 3800
	0    1    1    0   
$EndComp
$Comp
L power:GND #PWR0102
U 1 1
P 6200 3900
F 0 "#PWR0102" H 6200 3650 50  0001 C CNN
F 1 "GND" V 6205 3772 50  0000 R CNN
F 2 "" H 6200 3900 50  0001 C CNN
F 3 "" H 6200 3900 50  0001 C CNN
	1    6200 3900
	0    -1   -1   0   
$EndComp
$Comp
L power:+3V3 #PWR025
U 1 1
P 5750 5950
F 0 "#PWR025" H 5750 5800 50  0001 C CNN
F 1 "+3V3" V 5765 6078 50  0000 L CNN
F 2 "" H 5750 5950 50  0001 C CNN
F 3 "" H 5750 5950 50  0001 C CNN
	1    5750 5950
	-1   0    0    1   
$EndComp
$Comp
L power:GND #PWR026
U 1 1
P 6050 5950
F 0 "#PWR026" H 6050 5700 50  0001 C CNN
F 1 "GND" V 6055 5822 50  0000 R CNN
F 2 "" H 6050 5950 50  0001 C CNN
F 3 "" H 6050 5950 50  0001 C CNN
	1    6050 5950
	1    0    0    -1  
$EndComp
$Comp
L power:+3V3 #PWR0103
U 1 1
P 5600 3800
F 0 "#PWR0103" H 5600 3650 50  0001 C CNN
F 1 "+3V3" V 5615 3928 50  0000 L CNN
F 2 "" H 5600 3800 50  0001 C CNN
F 3 "" H 5600 3800 50  0001 C CNN
	1    5600 3800
	0    -1   -1   0   
$EndComp
$Comp
L power:GND #PWR0104
U 1 1
P 5600 3900
F 0 "#PWR0104" H 5600 3650 50  0001 C CNN
F 1 "GND" V 5605 3772 50  0000 R CNN
F 2 "" H 5600 3900 50  0001 C CNN
F 3 "" H 5600 3900 50  0001 C CNN
	1    5600 3900
	0    1    1    0   
$EndComp
$Comp
L power:+5V #PWR0105
U 1 1
P 5600 3700
F 0 "#PWR0105" H 5600 3550 50  0001 C CNN
F 1 "+5V" V 5615 3828 50  0000 L CNN
F 2 "" H 5600 3700 50  0001 C CNN
F 3 "" H 5600 3700 50  0001 C CNN
	1    5600 3700
	0    -1   -1   0   
$EndComp
Wire Wire Line
	9900 1050 10000 1050
Text Label 10000 1050 0    50   ~ 0
PA17
$Comp
L Device:LED D1
U 1 1
P 9750 1050
F 0 "D1" H 9850 1150 50  0000 C CNN
F 1 "D13" H 9650 1150 50  0000 C CNN
F 2 "LED_SMD:LED_0402_1005Metric" H 9750 1050 50  0001 C CNN
F 3 "~" H 9750 1050 50  0001 C CNN
	1    9750 1050
	-1   0    0    -1  
$EndComp
Wire Wire Line
	9500 1050 9600 1050
Wire Wire Line
	9100 1050 9200 1050
$Comp
L Device:R R1
U 1 1
P 9350 1050
F 0 "R1" V 9250 950 50  0000 C CNN
F 1 "5k1" V 9250 1150 50  0000 C CNN
F 2 "Resistor_SMD:R_0402_1005Metric" V 9280 1050 50  0001 C CNN
F 3 "~" H 9350 1050 50  0001 C CNN
	1    9350 1050
	0    1    1    0   
$EndComp
$Comp
L power:+3V3 #PWR05
U 1 1
P 9100 1050
F 0 "#PWR05" H 9100 900 50  0001 C CNN
F 1 "+3V3" V 9115 1178 50  0000 L CNN
F 2 "" H 9100 1050 50  0001 C CNN
F 3 "" H 9100 1050 50  0001 C CNN
	1    9100 1050
	0    -1   -1   0   
$EndComp
$Comp
L Connector_Generic:Conn_01x04 J5
U 1 1
P 5850 5750
F 0 "J5" V 5814 5462 50  0000 R CNN
F 1 "SWD" V 5723 5462 50  0000 R CNN
F 2 "Connector_PinHeader_2.54mm:PinHeader_1x04_P2.54mm_Vertical" H 5850 5750 50  0001 C CNN
F 3 "~" H 5850 5750 50  0001 C CNN
	1    5850 5750
	0    -1   -1   0   
$EndComp
$Comp
L power:+3V3 #PWR?
U 1 1
P 9100 1500
F 0 "#PWR?" H 9100 1350 50  0001 C CNN
F 1 "+3V3" V 9115 1628 50  0000 L CNN
F 2 "" H 9100 1500 50  0001 C CNN
F 3 "" H 9100 1500 50  0001 C CNN
	1    9100 1500
	0    -1   -1   0   
$EndComp
$Comp
L power:GND #PWR?
U 1 1
P 9900 1500
F 0 "#PWR?" H 9900 1250 50  0001 C CNN
F 1 "GND" V 9905 1372 50  0000 R CNN
F 2 "" H 9900 1500 50  0001 C CNN
F 3 "" H 9900 1500 50  0001 C CNN
	1    9900 1500
	0    -1   -1   0   
$EndComp
Text Notes 700  6550 0    50   ~ 0
NO INT
Text Notes 700  4150 0    50   ~ 0
NO INT
Text Notes 700  6650 0    50   ~ 0
NO INT
Text Notes 700  6350 0    50   ~ 0
NO INT
Text Notes 700  6250 0    50   ~ 0
NO INT
Text Notes 4500 6050 0    50   ~ 0
NO INT
Text Notes 4500 6150 0    50   ~ 0
NO INT
Text Notes 1100 5950 0    50   ~ 0
PWM
Text Notes 4500 4150 0    50   ~ 0
NO INT
Text Notes 1700 6550 0    50   ~ 0
OUTPUT\nONLY
Text Notes 3850 4225 0    50   ~ 0
OUTPUT\nONLY
Text Notes 700  4950 0    50   ~ 0
INT11
Text Notes 700  4850 0    50   ~ 0
INT10
Text Notes 700  5250 0    50   ~ 0
INT14
Text Notes 700  4750 0    50   ~ 0
INT9
Text Notes 700  5350 0    50   ~ 0
INT15
Text Notes 700  5850 0    50   ~ 0
INT4
Text Notes 700  5950 0    50   ~ 0
INT5
Text Notes 700  4450 0    50   ~ 0
INT6
Text Notes 700  4550 0    50   ~ 0
INT7
Text Notes 700  5650 0    50   ~ 0
INT2
Text Notes 700  5450 0    50   ~ 0
INT0
Text Notes 700  5750 0    50   ~ 0
INT3
Text Notes 700  5550 0    50   ~ 0
INT1
Text Notes 700  4050 0    50   ~ 0
INT2
Text Notes 4500 4650 0    50   ~ 0
INT8
Text Notes 4500 4750 0    50   ~ 0
INT9
Text Notes 700  4250 0    50   ~ 0
INT4
Text Notes 700  4350 0    50   ~ 0
INT5
Text Notes 4500 4050 0    50   ~ 0
INT2
Text Notes 700  6050 0    50   ~ 0
INT6
Text Notes 700  6150 0    50   ~ 0
INT7
Text Notes 700  5050 0    50   ~ 0
INT12
Text Notes 4500 4850 0    50   ~ 0
INT10
Text Notes 4500 4950 0    50   ~ 0
INT11
Text Notes 700  6850 0    50   ~ 0
INT10
Text Notes 700  6950 0    50   ~ 0
INT11
$EndSCHEMATC
